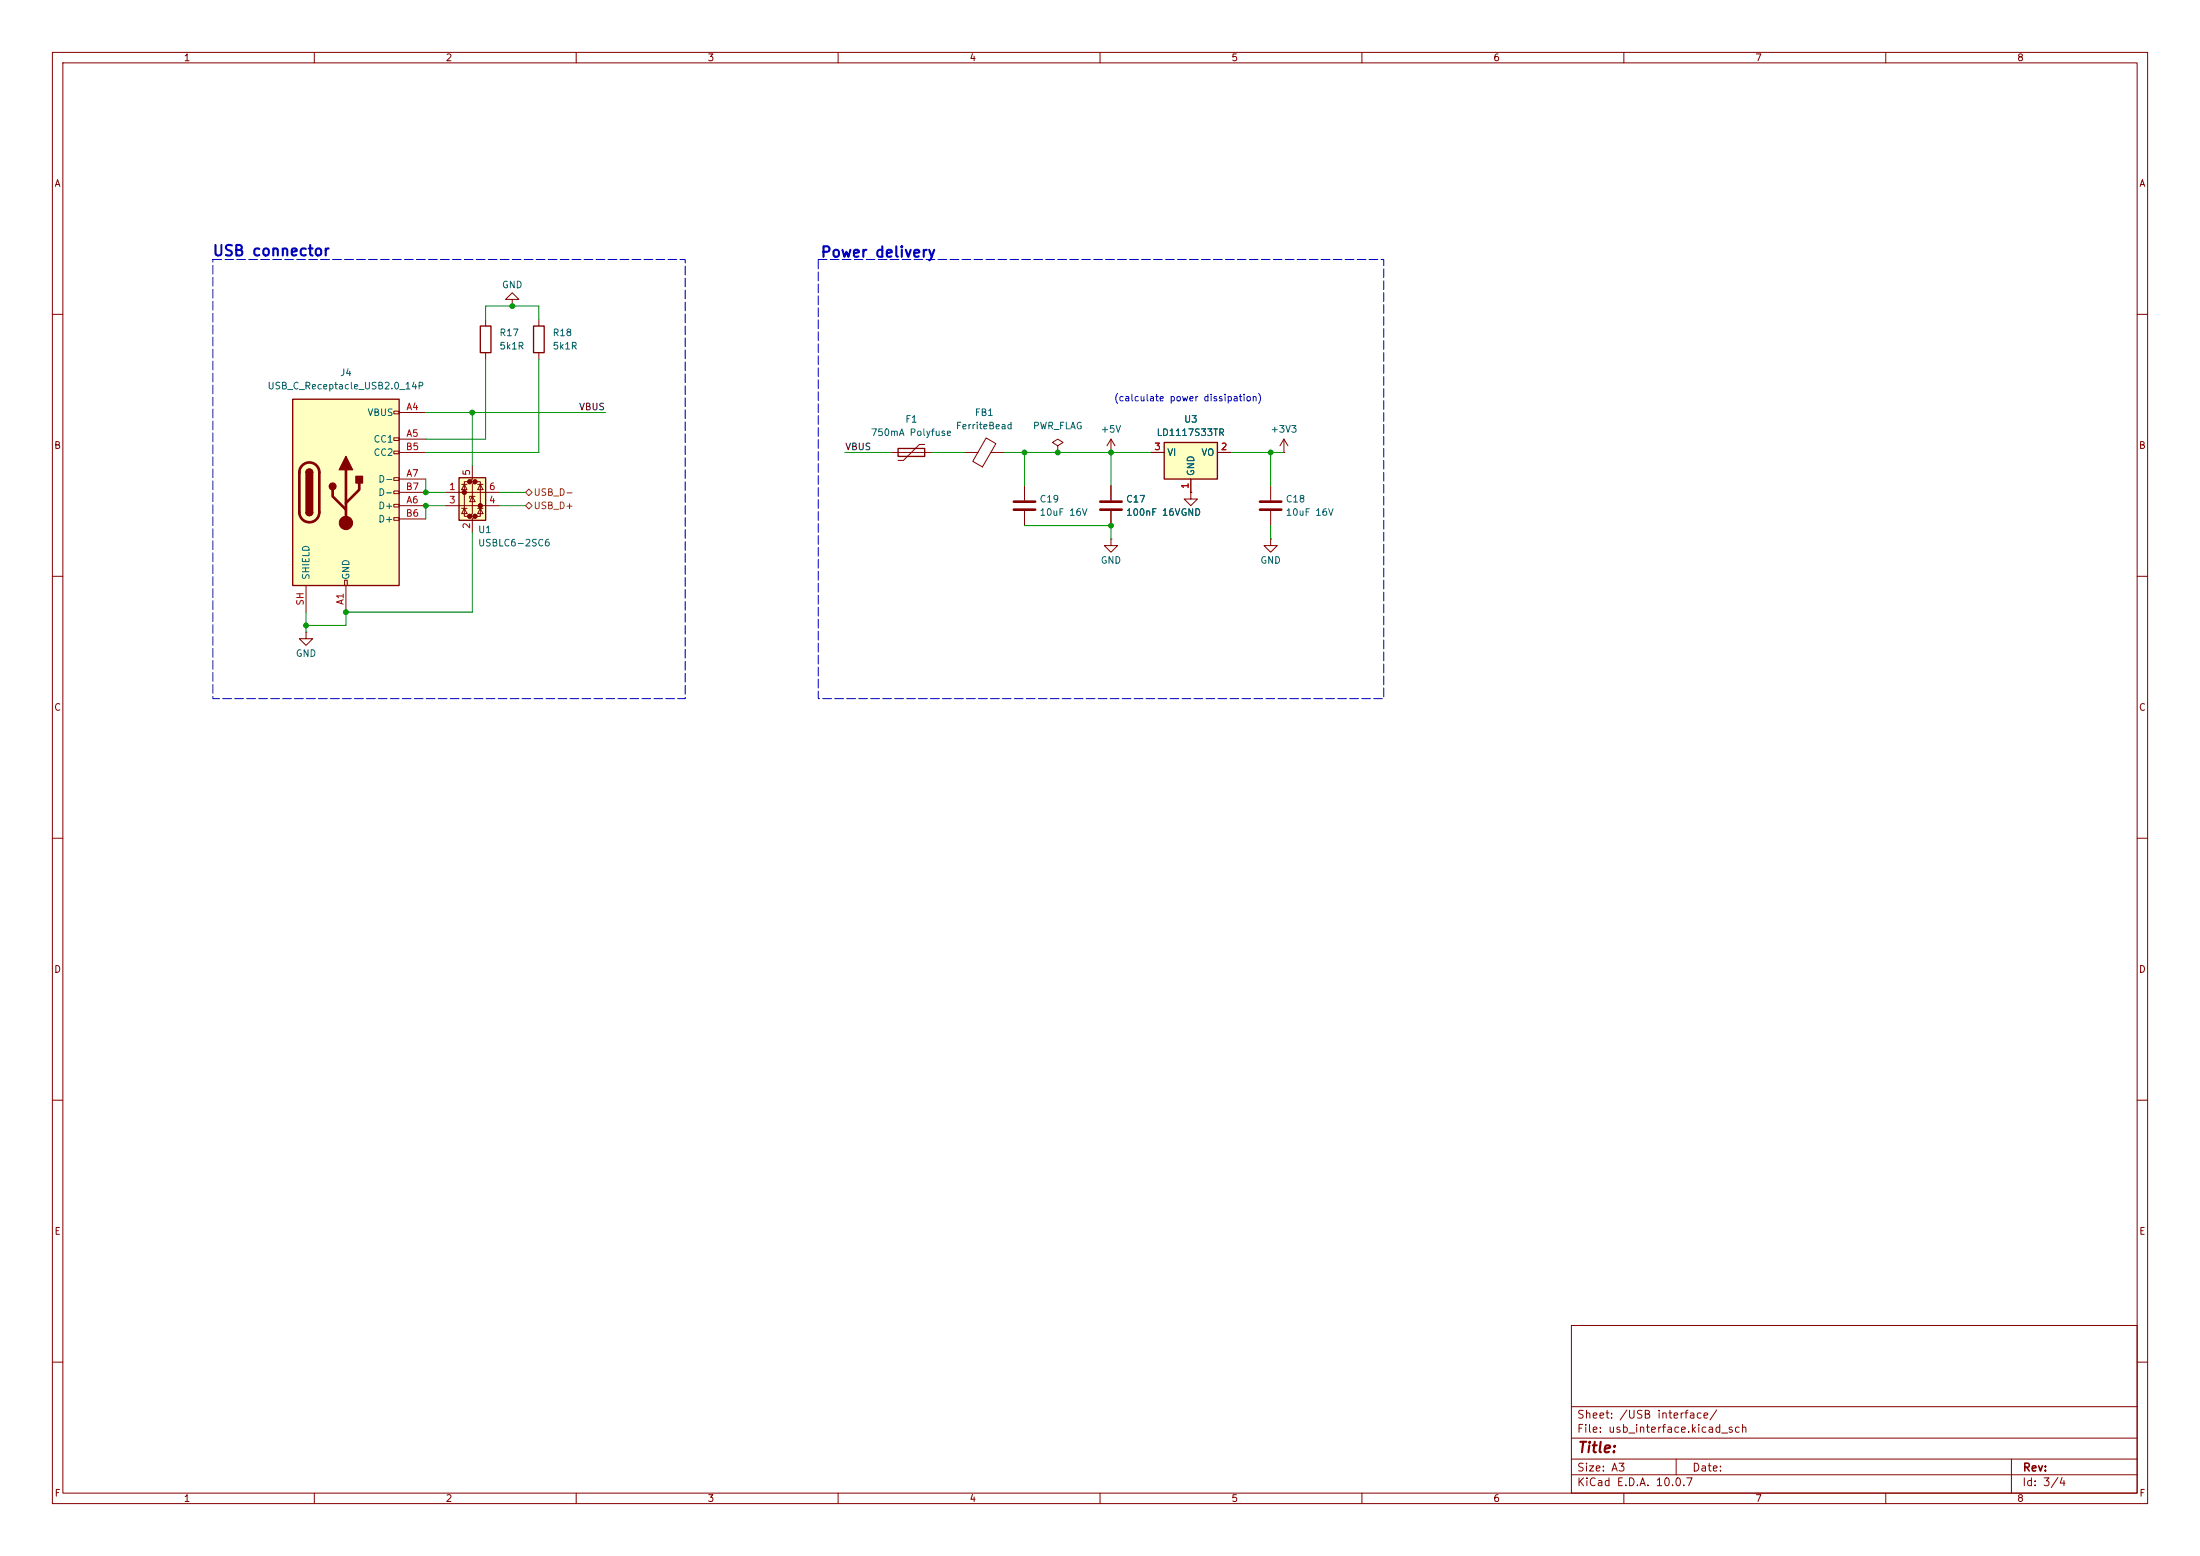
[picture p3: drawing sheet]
<svg xmlns="http://www.w3.org/2000/svg" width="420mm" height="297mm" viewBox="0 0 420 297" stroke-linecap="round" stroke-linejoin="round" font-family="sans-serif">
<g fill="none" stroke="#840000" stroke-width=".19">
<path d="M10 10h400v277h-400zM12 12h396v273h-396zM60 10v2M110 10v2M160 10v2M210 10v2M260 10v2M310 10v2M360 10v2M10 60h2M408 60h2M184.1 86.4h2.6"/>
<path d="M188.3 83.6l1.8 1.1-2.5 4.4-1.9-1zM189.2 86.4h2.6M227.3 94v1.3h1.3l-1.3 1.2-1.2-1.2h1.2M227.3 94h.1M10 110h2M212.1 102.9v1.2h1.3l-1.3 1.3-1.3-1.3h1.3M212.1 102.9h.1M242.6 102.9v1.2h1.2l-1.2 1.3-1.3-1.3h1.3M242.6 102.9h.1M408 110h2M10 160h2M408 160h2"/>
<path d="M10 210h2M408 210h2M300 253h108v32h-108zM10 260h2M300 278.5h108M300 274.5h108M300 268.5h108M320 278.5v3M384 278.5v6.5M408 260h2M60 285v2M110 285v2"/>
<path d="M160 285v2M210 285v2M260 285v2M300 281.5h108M310 285v2M360 285v2"/>
</g>
<path d="M87.6 91.2h5.1v8.1h-5.1z" fill="#ffffc2"/>
<g fill="#840000" stroke="#840000" stroke-width=".51">
<circle cx="88.6" cy="94" r=".25"/>
<circle cx="89.7" cy="91.9" r=".25"/>
<circle cx="89.7" cy="98.6" r=".25"/>
<circle cx="90.7" cy="91.9" r=".25"/>
<circle cx="90.7" cy="98.6" r=".25"/>
<circle cx="91.7" cy="96.5" r=".25"/>
</g>
<g fill="none" stroke="#840000" stroke-width=".19">
<path d="M85.1 94h10.1M85.1 96.5h10.1M88.1 97h1.1M88.1 92.5h1.1M88.6 92.5l.6 1h-1.1zM88.6 97l.6 1h-1.1zM89.7 91.9h-1.1v6.7h1.1M90.2 88.9v2.5l-.5 .5h1l-.5 .6v5.5l-.5 .6h1l-.5 .5v2.5M90.2 94.7l.5 1.1h-1zM90.7 94.7h-1v.4M90.7 91.9h1v6.7h-1M91.2 97h1"/>
<path d="M91.2 92.5h1M91.7 92.5l.5 1h-1zM91.7 97l.5 1h-1z"/>
</g>
<path d="M87.6 91.2h5.1v8.1h-5.1z" fill="none" stroke="#840000" stroke-width=".25"/>
<path d="M55.9 76.2h20.3v35.6h-20.3z" fill="#ffffc2"/>
<g fill="none" stroke="#840000" stroke-width=".19">
<path d="M97.8 57.2h1.3l-1.3-1.3-1.3 1.3h1.3v1.2M97.8 58.4h.1M75.2 78.5h1v.5h-1zM76.2 78.7h5.1M92.7 61v1.2M92.7 67.3v1.3M102.9 61v1.2M102.9 67.3v1.3M75.2 83.6h1v.5h-1zM75.2 86.1h1v.5h-1zM75.2 91.2h1v.5h-1zM75.2 93.7h1v.5h-1z"/>
<path d="M75.2 96.3h1v.5h-1zM75.2 98.8h1v.5h-1zM76.2 83.8h5.1M76.2 96.5h5.1M76.2 91.4h5.1M76.2 86.4h5.1M76.2 99.1h5.1M76.2 94h5.1M212.1 92.7v2.8M212.1 97.5v2.8M245.1 86.4h.1M245.1 83.8l-.8 1.3"/>
<path d="M245.1 83.8l.8 1.3M245.1 83.8v2.6M58.4 111.8v5M65.8 110.7h.5v1.1h-.5zM66 111.8v5M58.4 120.7v1.2h1.3l-1.3 1.3-1.3-1.3h1.3M58.4 120.7h.1"/>
</g>
<path d="M55.9 76.2h20.3v35.6h-20.3zM91.7 62.2h2v5.1h-2zM101.9 62.2h2v5.1h-2zM58.4 90.2a.64 .64 0 0 1 .7-.7 .64 .64 0 0 1 .6 .7M58.4 97.8a.64 .64 0 0 0 .7 .6 .64 .64 0 0 0 .6-.6" fill="none" stroke="#840000" stroke-width=".25"/>
<path d="M57.7 88.8a1.9 1.9 0 0 1 2.1-.4 1.9 1.9 0 0 1 1.2 1.8v7.6a1.91 1.91 0 0 1-1.9 1.9 1.91 1.91 0 0 1-2-1.9l.1-7.8 .1-.6zM63.5 93.5v1.2l2.5 2.6M66 89.7v10.1M68.6 92.2v1.3l-2.6 2.5M210.1 95.8h4M210.1 97.3h4" fill="none" stroke="#840000" stroke-width=".51"/>
<g fill="#840000" stroke="#840000" stroke-width=".25">
<path d="M58.4 90.2h1.3v7.6h-1.3z"/>
<path d="M58.6 89.7a.64 .64 0 0 1 .7-.1 .64 .64 0 0 1 .4 .6h-1.3z"/>
<path d="M58.4 97.8h1.3a.64 .64 0 0 1-.6 .6 .64 .64 0 0 1-.7-.6z"/>
<path d="M66 87.1l1.3 2.6h-2.5z"/>
<path d="M67.9 90.9h1.3v1.3h-1.3z"/>
<circle cx="63.5" cy="92.8" r=".63"/>
</g>
<circle cx="66" cy="99.8" r="1.27" fill="#840000" stroke="#840000" stroke-width=".19"/>
<path d="M222.2 84.5h10.2v6.9h-10.2z" fill="#ffffc2"/>
<path d="M171.4 85.6h5.1v1.5h-5.1zM222.2 84.5h10.2v6.9h-10.2z" fill="none" stroke="#840000" stroke-width=".25"/>
<g fill="none" stroke="#840000" stroke-width=".19">
<path d="M170.2 86.4h7.6M176.5 84.8h-1l-3 3.1h-1.1M195.6 92.7v2.8M195.6 97.5v2.8M201.9 85.1l1-.6-1-.7-1 .7 1 .6v1.3M201.9 86.4h.1M212.1 86.4h.1M212.1 83.8l-.8 1.3M212.1 83.8l.8 1.3M212.1 83.8v2.6M212.1 92.7v2.8M212.1 97.5v2.8"/>
<path d="M219.7 86.4h2.5M227.3 94h.1M227.3 91.4v2.6M232.4 86.4h2.5M242.6 92.7v2.8M242.6 97.5v2.8"/>
</g>
<path d="M193.5 95.8h4.1M193.5 97.3h4.1M240.5 95.8h4.1M240.5 97.3h4.1" fill="none" stroke="#840000" stroke-width=".51"/>
<path d="M100.3 94l.7-.7 .6 .7-.6 .6zM100.3 96.5l.7-.6 .6 .6-.6 .7z" fill="none" stroke="#725600" stroke-width=".19"/>
<g fill="none" stroke="#009600" stroke-width=".19">
<path d="M81.3 78.7h34.3M90.2 78.7v10.2M92.7 61v-2.6h10.2v2.6M92.7 68.6v15.2h-11.4M102.9 68.6v17.8h-21.6M81.3 91.4v2.6h3.8M85.1 96.5h-3.8v2.6M95.2 96.5h5.1M95.2 94h5.1M161.3 86.4h8.9M177.8 86.4h6.3M191.8 86.4h27.9"/>
<path d="M195.6 86.4v6.3M212.1 86.4v6.3M234.9 86.4h10.2M242.6 86.4v6.3M58.4 116.8v3.9M90.2 101.6v15.2h-24.2v2.6h-7.6M195.6 100.3h16.5v2.6M242.6 100.3v2.6"/>
</g>
<path d="M40.6 49.5h90.2v83.9h-90.2zM156.2 49.5h108v83.9h-108z" fill="none" stroke="#0000c2" stroke-width=".19" stroke-dasharray="1.7 .6"/>
<g fill="#009600" stroke="#009600" stroke-width=".19">
<circle cx="97.8" cy="58.4" r=".46"/>
<circle cx="90.2" cy="78.7" r=".46"/>
<circle cx="81.3" cy="96.5" r=".46"/>
<circle cx="66" cy="116.8" r=".46"/>
<circle cx="58.4" cy="119.4" r=".46"/>
<circle cx="81.3" cy="94" r=".46"/>
<circle cx="212.1" cy="86.4" r=".46"/>
<circle cx="242.6" cy="86.4" r=".46"/>
<circle cx="212.1" cy="100.3" r=".46"/>
<circle cx="201.9" cy="86.4" r=".46"/>
<circle cx="195.6" cy="86.4" r=".46"/>
</g>
<g font-size="2" fill="#0000c2">
<text x="40.4" y="49.4">USB connector</text>
<text x="156.5" y="49.6">Power delivery</text>
</g>
<text font-size="2" fill="#840000" x="301" y="277.8">Title:</text>
<g font-size="1.5" fill="#840000">
<text x="300.9" y="273.8">File: usb_interface.kicad_sch</text>
<text x="300.9" y="271.1">Sheet: /USB interface/</text>
<text x="300.9" y="281.2">Size: A3</text>
<text x="322.9" y="281.2">Date:</text>
<text x="386" y="281.2">Rev:</text>
<text x="300.9" y="284">KiCad E.D.A. 10.0.7</text>
<text x="385.9" y="284">Id: 3/4</text>
</g>
<g font-size="1.3" fill="#840000">
<text x="35" y="12">1</text>
<text x="85" y="12">2</text>
<text x="135" y="12">3</text>
<text x="185" y="12">4</text>
<text x="235" y="12">5</text>
<text x="285" y="12">6</text>
<text x="335" y="12">7</text>
<text x="385" y="12">8</text>
<text x="10.3" y="36">A</text>
<text x="408.3" y="36">A</text>
<text x="10.2" y="86">B</text>
<text x="408.2" y="86">B</text>
<text x="10.2" y="136">C</text>
<text x="408.2" y="136">C</text>
<text x="10.2" y="186">D</text>
<text x="408.2" y="186">D</text>
<text x="10.3" y="236">E</text>
<text x="408.3" y="236">E</text>
<text x="10.3" y="286">F</text>
<text x="35" y="287">1</text>
<text x="85" y="287">2</text>
<text x="135" y="287">3</text>
<text x="185" y="287">4</text>
<text x="235" y="287">5</text>
<text x="285" y="287">6</text>
<text x="335" y="287">7</text>
<text x="385" y="287">8</text>
<text x="408.3" y="286">F</text>
</g>
<g font-size="1.3" fill="#006464">
<text x="95.7" y="55.3">GND</text>
<text x="95.2" y="64.5">R17</text>
<text x="105.4" y="64.5">R18</text>
<text x="95.2" y="67">5k1R</text>
<text x="105.4" y="67">5k1R</text>
<text x="51" y="74.6">USB_C_Receptacle_USB2.0_14P</text>
<text x="64.8" y="72.1">J4</text>
<text x="70.1" y="79.7">VBUS</text>
<text x="166.2" y="83.5">750mA Polyfuse</text>
<text x="172.7" y="81">F1</text>
<text x="182.4" y="82.2">FerriteBead</text>
<text x="186" y="79.7">FB1</text>
<text x="197.1" y="82.2">PWR_FLAG</text>
<text x="210" y="82.9">+5V</text>
<text x="220.7" y="83.5">LD1117S33TR</text>
<text x="225.9" y="81">U3</text>
<text x="242.4" y="82.9">+3V3</text>
<text x="71.2" y="84.8">CC1</text>
<text x="71.2" y="87.3">CC2</text>
<text x="222.7" y="87.3">VI</text>
<text x="229.3" y="87.3">VO</text>
<text x="72.1" y="92.4">D-</text>
<text x="72.1" y="94.9">D-</text>
<text x="228.3" y="91" transform="rotate(-90 228.3 91)">GND</text>
<text x="72.1" y="97.5">D+</text>
<text x="72.1" y="100">D+</text>
<text x="198.4" y="96.2">C19</text>
<text x="198.4" y="98.8">10uF 16V</text>
<text x="214.9" y="96.2">C17</text>
<text x="214.9" y="98.8">100nF 16VGND</text>
<text x="245.3" y="96.2">C18</text>
<text x="245.3" y="98.8">10uF 16V</text>
<text x="91.2" y="102.1">U1</text>
<text x="91.2" y="104.6">USBLC6-2SC6</text>
<text x="210" y="107.9">GND</text>
<text x="240.5" y="107.9">GND</text>
<text x="59.4" y="110.8" transform="rotate(-90 59.4 110.8)">SHIELD</text>
<text x="67" y="110.8" transform="rotate(-90 67 110.8)">GND</text>
<text x="56.4" y="125.7">GND</text>
</g>
<text font-size="1.3" fill="#0000c2" x="212.6" y="76.9">(calculate power dissipation)</text>
<g font-size="1.3" fill="#a90000">
<text x="77.5" y="78.6">A4</text>
<text x="77.5" y="83.7">A5</text>
<text x="77.4" y="86.2">B5</text>
<text x="220.2" y="86.2">3</text>
<text x="232.9" y="86.2">2</text>
<text x="77.4" y="93.8">B7</text>
<text x="77.5" y="91.3">A7</text>
<text x="85.6" y="93.8">1</text>
<text x="90" y="90.9" transform="rotate(-90 90 90.9)">5</text>
<text x="93.2" y="93.8">6</text>
<text x="227.2" y="93.4" transform="rotate(-90 227.2 93.4)">1</text>
<text x="77.4" y="98.9">B6</text>
<text x="77.5" y="96.4">A6</text>
<text x="85.6" y="96.4">3</text>
<text x="90" y="101.1" transform="rotate(-90 90 101.1)">2</text>
<text x="93.2" y="96.4">4</text>
<text x="58.3" y="115.7" transform="rotate(-90 58.3 115.7)">SH</text>
<text x="65.9" y="115.6" transform="rotate(-90 65.9 115.6)">A1</text>
</g>
<g font-size="1.3" fill="#0f0f0f">
<text x="110.4" y="78.6">VBUS</text>
<text x="161.3" y="86.2">VBUS</text>
</g>
<g font-size="1.3" fill="#725600">
<text x="101.8" y="94.9">USB_D-</text>
<text x="101.8" y="97.5">USB_D+</text>
</g>
</svg>
